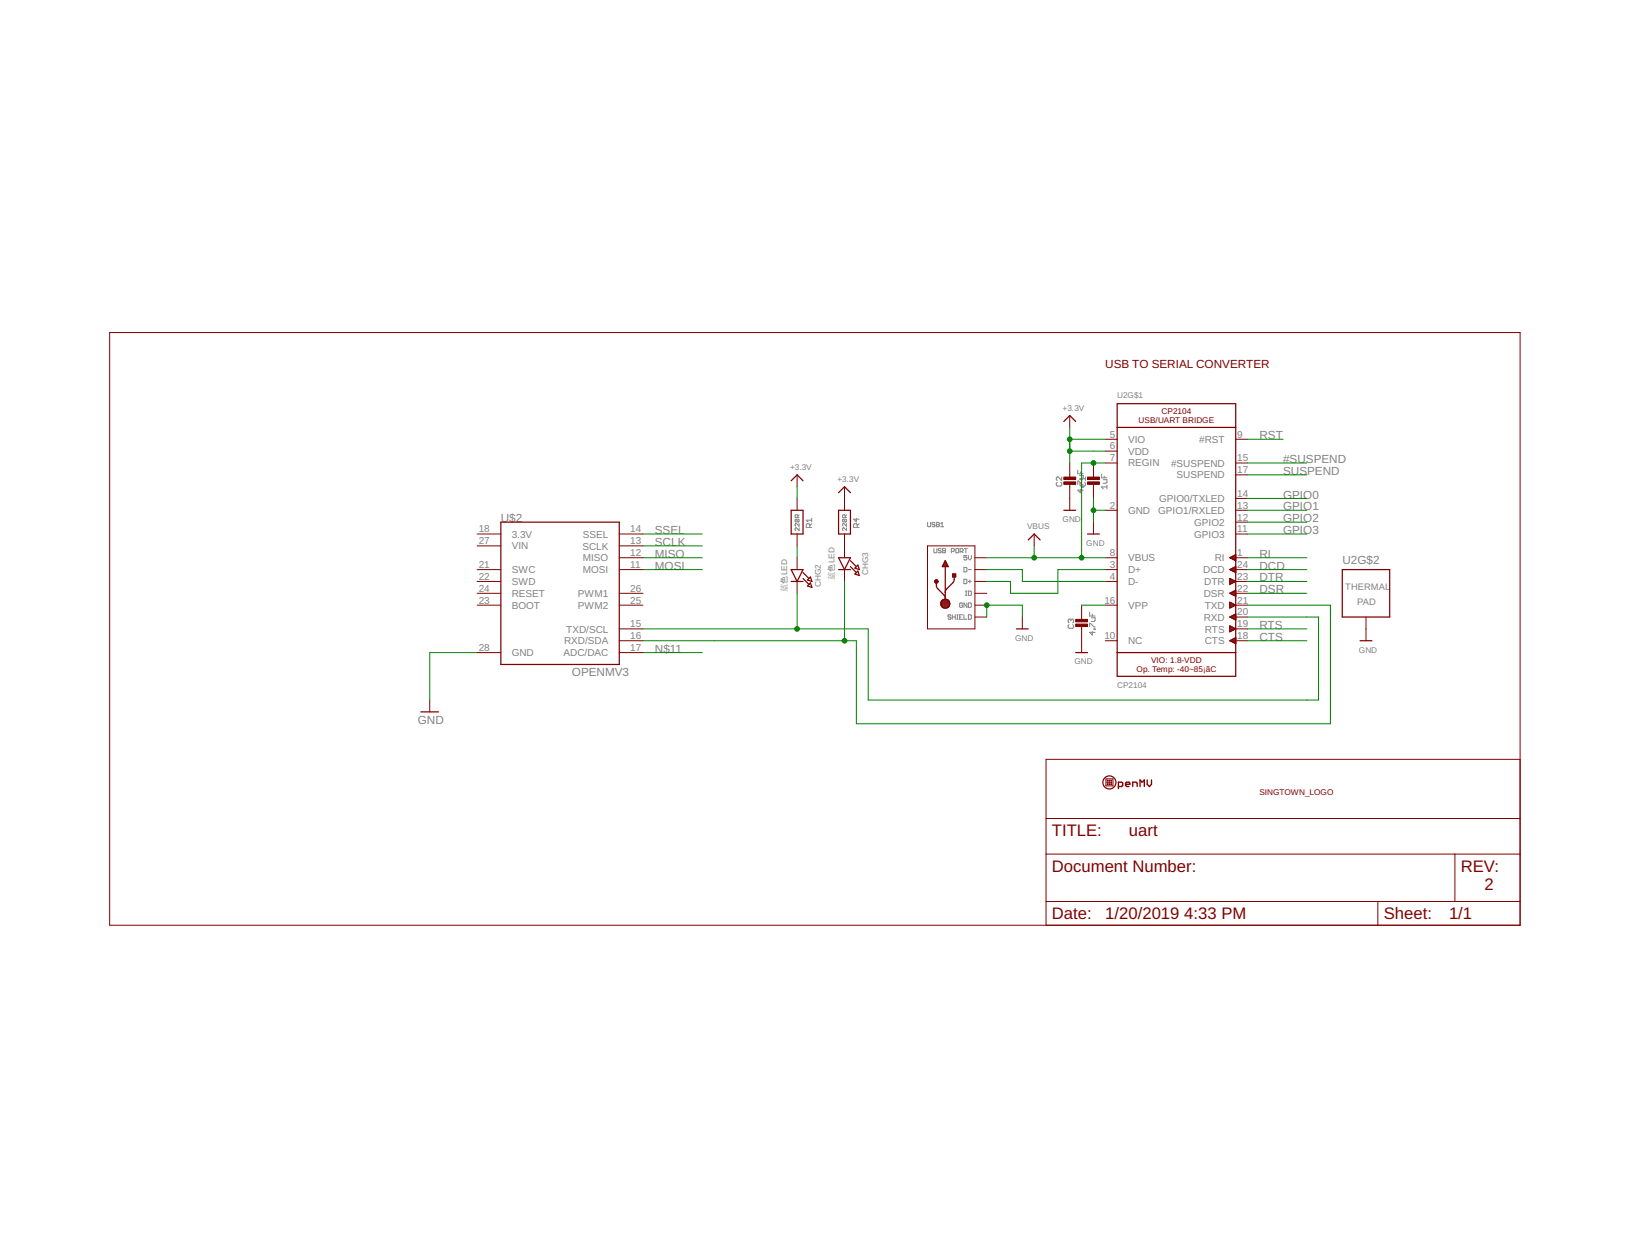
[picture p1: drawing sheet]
<?xml version="1.0" encoding="utf-8"?>
<!DOCTYPE eagle SYSTEM "eagle.dtd">
<!--
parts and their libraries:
microbuilder: This work is placed in the public domain, and may be freely used for commercial and non-commercial work with the following conditions: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
-->
<eagle version="9.0.1">
<drawing>
<settings>
<setting alwaysvectorfont="no"/>
<setting keepoldvectorfont="yes"/>
<setting verticaltext="up"/>
</settings>
<grid distance="0.1" unitdist="inch" unit="inch" style="lines" multiple="1" display="no" altdistance="0.01" altunitdist="inch" altunit="inch"/>
<schematic xreflabel="%F%N/%S.%C%R" xrefpart="/%S.%C%R">
<libraries>
<library name="frames">
<symbols>
<symbol name="DOCFIELD">
<wire x1="0" y1="0" x2="71.12" y2="0" width="0.1016" layer="94"/>
<wire x1="101.6" y1="15.24" x2="87.63" y2="15.24" width="0.1016" layer="94"/>
<wire x1="0" y1="0" x2="0" y2="5.08" width="0.1016" layer="94"/>
<wire x1="0" y1="5.08" x2="71.12" y2="5.08" width="0.1016" layer="94"/>
<wire x1="0" y1="5.08" x2="0" y2="15.24" width="0.1016" layer="94"/>
<wire x1="101.6" y1="15.24" x2="101.6" y2="5.08" width="0.1016" layer="94"/>
<wire x1="71.12" y1="5.08" x2="71.12" y2="0" width="0.1016" layer="94"/>
<wire x1="71.12" y1="5.08" x2="87.63" y2="5.08" width="0.1016" layer="94"/>
<wire x1="71.12" y1="0" x2="101.6" y2="0" width="0.1016" layer="94"/>
<wire x1="87.63" y1="15.24" x2="87.63" y2="5.08" width="0.1016" layer="94"/>
<wire x1="87.63" y1="15.24" x2="0" y2="15.24" width="0.1016" layer="94"/>
<wire x1="87.63" y1="5.08" x2="101.6" y2="5.08" width="0.1016" layer="94"/>
<wire x1="101.6" y1="5.08" x2="101.6" y2="0" width="0.1016" layer="94"/>
<wire x1="0" y1="15.24" x2="0" y2="22.86" width="0.1016" layer="94"/>
<wire x1="101.6" y1="35.56" x2="0" y2="35.56" width="0.1016" layer="94"/>
<wire x1="101.6" y1="35.56" x2="101.6" y2="22.86" width="0.1016" layer="94"/>
<wire x1="0" y1="22.86" x2="101.6" y2="22.86" width="0.1016" layer="94"/>
<wire x1="0" y1="22.86" x2="0" y2="35.56" width="0.1016" layer="94"/>
<wire x1="101.6" y1="22.86" x2="101.6" y2="15.24" width="0.1016" layer="94"/>
<text x="1.27" y="1.27" size="2.54" layer="94">Date:</text>
<text x="12.7" y="1.27" size="2.54" layer="94">&gt;LAST_DATE_TIME</text>
<text x="72.39" y="1.27" size="2.54" layer="94">Sheet:</text>
<text x="86.36" y="1.27" size="2.54" layer="94">&gt;SHEET</text>
<text x="88.9" y="11.43" size="2.54" layer="94">REV:</text>
<text x="1.27" y="19.05" size="2.54" layer="94">TITLE:</text>
<text x="1.27" y="11.43" size="2.54" layer="94">Document Number:</text>
<text x="17.78" y="19.05" size="2.54" layer="94">&gt;DRAWING_NAME</text>
</symbol>
<symbol name="DINA3_L">
<frame x1="0" y1="0" x2="388.62" y2="264.16" columns="4" rows="4" layer="94" border-left="no" border-top="no" border-right="no" border-bottom="no"/>
</symbol>
</symbols>
<devicesets>
<deviceset name="DINA3_L" prefix="FRAME" uservalue="yes">
<gates>
<gate name="G$1" symbol="DINA3_L" x="0" y="0"/>
<gate name="G$2" symbol="DOCFIELD" x="287.02" y="0" addlevel="must"/>
</gates>
<devices>
<device name="">
<technologies>
<technology name=""/>
</technologies>
</device>
</devices>
</deviceset>
</devicesets>
</library>
<library name="supply1">
<symbols>
<symbol name="GND">
<wire x1="-1.905" y1="0" x2="1.905" y2="0" width="0.254" layer="94"/>
<text x="-2.54" y="-2.54" size="1.778" layer="96">&gt;VALUE</text>
<pin name="GND" x="0" y="2.54" visible="off" length="short" direction="sup" rot="R270"/>
</symbol>
</symbols>
<devicesets>
<deviceset name="GND" prefix="GND">
<gates>
<gate name="1" symbol="GND" x="0" y="0"/>
</gates>
<devices>
<device name="">
<technologies>
<technology name=""/>
</technologies>
</device>
</devices>
</deviceset>
</devicesets>
</library>
<library name="openmv">
<symbols>
<symbol name="OPENMV3">
<wire x1="-12.7" y1="12.7" x2="12.7" y2="12.7" width="0.254" layer="94"/>
<wire x1="12.7" y1="12.7" x2="12.7" y2="-17.78" width="0.254" layer="94"/>
<wire x1="12.7" y1="-17.78" x2="-12.7" y2="-17.78" width="0.254" layer="94"/>
<wire x1="-12.7" y1="-17.78" x2="-12.7" y2="12.7" width="0.254" layer="94"/>
<pin name="VIN" x="-17.78" y="7.62" length="middle" direction="sup"/>
<pin name="GND" x="-17.78" y="-15.24" length="middle" direction="pwr"/>
<pin name="MISO" x="17.78" y="5.08" length="middle" rot="R180"/>
<pin name="MOSI" x="17.78" y="2.54" length="middle" rot="R180"/>
<pin name="SCLK" x="17.78" y="7.62" length="middle" rot="R180"/>
<pin name="SSEL" x="17.78" y="10.16" length="middle" rot="R180"/>
<text x="-12.7" y="12.7" size="1.778" layer="95">&gt;NAME</text>
<text x="2.54" y="-20.32" size="1.778" layer="96">&gt;VALUE</text>
<pin name="3.3V" x="-17.78" y="10.16" length="middle" direction="sup"/>
<pin name="PWM1" x="17.78" y="-2.54" length="middle" rot="R180"/>
<pin name="PWM2" x="17.78" y="-5.08" length="middle" rot="R180"/>
<pin name="TXD/SCL" x="17.78" y="-10.16" length="middle" rot="R180"/>
<pin name="RXD/SDA" x="17.78" y="-12.7" length="middle" rot="R180"/>
<pin name="ADC/DAC" x="17.78" y="-15.24" length="middle" rot="R180"/>
<pin name="SWC" x="-17.78" y="2.54" length="middle"/>
<pin name="SWD" x="-17.78" y="0" length="middle"/>
<pin name="RESET" x="-17.78" y="-2.54" length="middle"/>
<pin name="BOOT" x="-17.78" y="-5.08" length="middle"/>
</symbol>
<symbol name="OPENMV-LOGO">
<wire x1="-4.953" y1="0.889" x2="-4.953" y2="-0.635" width="0.2032" layer="94"/>
<wire x1="-4.953" y1="-0.635" x2="-3.429" y2="-0.635" width="0.2032" layer="94"/>
<wire x1="-3.429" y1="-0.635" x2="-3.429" y2="0.889" width="0.2032" layer="94"/>
<wire x1="-3.429" y1="0.889" x2="-4.953" y2="0.889" width="0.2032" layer="94"/>
<circle x="-4.572" y="0.508" radius="0.0508" width="0.1016" layer="94"/>
<circle x="-4.191" y="0.508" radius="0.0508" width="0.1016" layer="94"/>
<circle x="-3.81" y="0.508" radius="0.0508" width="0.1016" layer="94"/>
<circle x="-3.81" y="0.127" radius="0.0508" width="0.1016" layer="94"/>
<circle x="-4.191" y="0.127" radius="0.0508" width="0.1016" layer="94"/>
<circle x="-4.572" y="0.127" radius="0.0508" width="0.1016" layer="94"/>
<circle x="-4.572" y="-0.254" radius="0.0508" width="0.1016" layer="94"/>
<circle x="-4.191" y="-0.254" radius="0.0508" width="0.1016" layer="94"/>
<circle x="-3.81" y="-0.254" radius="0.0508" width="0.1016" layer="94"/>
<circle x="-4.191" y="0.127" radius="1.397" width="0.254" layer="94"/>
<text x="-2.413" y="-0.889" size="1.6764" layer="94" font="vector" ratio="17">penMV</text>
</symbol>
</symbols>
<devicesets>
<deviceset name="OPENMV3">
<gates>
<gate name="G$1" symbol="OPENMV3" x="0" y="0"/>
</gates>
<devices>
<device name="" package="OPENMV3">
<connects>
<connect gate="G$1" pin="3.3V" pad="18"/>
<connect gate="G$1" pin="ADC/DAC" pad="17"/>
<connect gate="G$1" pin="BOOT" pad="23"/>
<connect gate="G$1" pin="GND" pad="28"/>
<connect gate="G$1" pin="MISO" pad="12"/>
<connect gate="G$1" pin="MOSI" pad="11"/>
<connect gate="G$1" pin="PWM1" pad="26"/>
<connect gate="G$1" pin="PWM2" pad="25"/>
<connect gate="G$1" pin="RESET" pad="24"/>
<connect gate="G$1" pin="RXD/SDA" pad="16"/>
<connect gate="G$1" pin="SCLK" pad="13"/>
<connect gate="G$1" pin="SSEL" pad="14"/>
<connect gate="G$1" pin="SWC" pad="21"/>
<connect gate="G$1" pin="SWD" pad="22"/>
<connect gate="G$1" pin="TXD/SCL" pad="15"/>
<connect gate="G$1" pin="VIN" pad="27"/>
</connects>
<technologies>
<technology name=""/>
</technologies>
</device>
</devices>
</deviceset>
<deviceset name="OPENMV-LOGO">
<gates>
<gate name="G$1" symbol="OPENMV-LOGO" x="0" y="0"/>
</gates>
<devices>
<device name="" package="OPENMV-LOGO">
<technologies>
<technology name=""/>
</technologies>
</device>
</devices>
</deviceset>
</devicesets>
</library>
<library name="microbuilder">
<symbols>
<symbol name="CAPACITOR">
<rectangle x1="-1.27" y1="0.508" x2="1.27" y2="1.016" layer="94"/>
<rectangle x1="-1.27" y1="1.524" x2="1.27" y2="2.032" layer="94"/>
<wire x1="0" y1="0.762" x2="0" y2="0" width="0.1524" layer="94"/>
<wire x1="0" y1="2.54" x2="0" y2="1.778" width="0.1524" layer="94"/>
<pin name="1" x="0" y="5.08" visible="off" length="short" direction="pas" swaplevel="1" rot="R270"/>
<pin name="2" x="0" y="-2.54" visible="off" length="short" direction="pas" swaplevel="1" rot="R90"/>
<text x="-2.29" y="1.25" size="1.27" layer="95" font="vector" rot="R90" align="center">&gt;NAME</text>
<text x="2.3" y="1.25" size="1.27" layer="96" font="vector" rot="R90" align="center">&gt;VALUE</text>
</symbol>
<symbol name="GND">
<wire x1="-1.27" y1="0" x2="1.27" y2="0" width="0.254" layer="94"/>
<pin name="GND" x="0" y="2.54" visible="off" length="short" direction="sup" rot="R270"/>
<text x="-1.524" y="-2.54" size="1.27" layer="96">&gt;VALUE</text>
</symbol>
<symbol name="RESISTOR">
<wire x1="-2.54" y1="1.27" x2="2.54" y2="1.27" width="0.254" layer="94"/>
<wire x1="2.54" y1="1.27" x2="2.54" y2="-1.27" width="0.254" layer="94"/>
<wire x1="2.54" y1="-1.27" x2="-2.54" y2="-1.27" width="0.254" layer="94"/>
<wire x1="-2.54" y1="-1.27" x2="-2.54" y2="1.27" width="0.254" layer="94"/>
<pin name="1" x="-5.08" y="0" visible="off" length="short" direction="pas" swaplevel="1"/>
<pin name="2" x="5.08" y="0" visible="off" length="short" direction="pas" swaplevel="1" rot="R180"/>
<text x="0" y="2.54" size="1.27" layer="95" font="vector" align="center">&gt;NAME</text>
<text x="0" y="0" size="1.016" layer="96" font="vector" ratio="15" align="center">&gt;VALUE</text>
</symbol>
<symbol name="VBUS">
<wire x1="-1.27" y1="-1.27" x2="0" y2="0" width="0.254" layer="94"/>
<wire x1="0" y1="0" x2="1.27" y2="-1.27" width="0.254" layer="94"/>
<pin name="VBUS" x="0" y="-2.54" visible="off" length="short" direction="sup" rot="R90"/>
<text x="-1.524" y="1.016" size="1.27" layer="96">&gt;VALUE</text>
</symbol>
<symbol name="3.3V">
<wire x1="-1.27" y1="-1.27" x2="0" y2="0" width="0.254" layer="94"/>
<wire x1="0" y1="0" x2="1.27" y2="-1.27" width="0.254" layer="94"/>
<pin name="3.3V" x="0" y="-2.54" visible="off" length="short" direction="sup" rot="R90"/>
<text x="-1.524" y="1.016" size="1.27" layer="96">&gt;VALUE</text>
</symbol>
<symbol name="CP2104">
<wire x1="-12.7" y1="22.86" x2="12.7" y2="22.86" width="0.254" layer="94"/>
<wire x1="12.7" y1="22.86" x2="12.7" y2="-25.4" width="0.254" layer="94"/>
<wire x1="12.7" y1="-25.4" x2="-12.7" y2="-25.4" width="0.254" layer="94"/>
<wire x1="-12.7" y1="-25.4" x2="-12.7" y2="22.86" width="0.254" layer="94"/>
<wire x1="-12.7" y1="-25.4" x2="-12.7" y2="-30.48" width="0.254" layer="94"/>
<wire x1="-12.7" y1="-30.48" x2="12.7" y2="-30.48" width="0.254" layer="94"/>
<wire x1="12.7" y1="-30.48" x2="12.7" y2="-25.4" width="0.254" layer="94"/>
<wire x1="-12.7" y1="22.86" x2="-12.7" y2="27.94" width="0.254" layer="94"/>
<wire x1="-12.7" y1="27.94" x2="12.7" y2="27.94" width="0.254" layer="94"/>
<wire x1="12.7" y1="27.94" x2="12.7" y2="22.86" width="0.254" layer="94"/>
<pin name="#RST" x="15.24" y="20.32" length="short" rot="R180"/>
<pin name="#SUSPEND" x="15.24" y="15.24" length="short" direction="out" rot="R180"/>
<pin name="CTS" x="15.24" y="-22.86" length="short" direction="in" rot="R180"/>
<pin name="D+" x="-15.24" y="-7.62" length="short"/>
<pin name="D-" x="-15.24" y="-10.16" length="short"/>
<pin name="DCD" x="15.24" y="-7.62" length="short" direction="in" rot="R180"/>
<pin name="DSR" x="15.24" y="-12.7" length="short" direction="in" rot="R180"/>
<pin name="DTR" x="15.24" y="-10.16" length="short" direction="out" rot="R180"/>
<pin name="GND" x="-15.24" y="5.08" length="short" direction="pwr"/>
<pin name="GPIO0/TXLED" x="15.24" y="7.62" length="short" rot="R180"/>
<pin name="GPIO1/RXLED" x="15.24" y="5.08" length="short" rot="R180"/>
<pin name="GPIO2" x="15.24" y="2.54" length="short" rot="R180"/>
<pin name="GPIO3" x="15.24" y="0" length="short" rot="R180"/>
<pin name="NC" x="-15.24" y="-22.86" length="short" direction="nc"/>
<pin name="REGIN" x="-15.24" y="15.24" length="short" direction="pwr"/>
<pin name="RI" x="15.24" y="-5.08" length="short" direction="in" rot="R180"/>
<pin name="RTS" x="15.24" y="-20.32" length="short" direction="out" rot="R180"/>
<pin name="RXD" x="15.24" y="-17.78" length="short" direction="in" rot="R180"/>
<pin name="SUSPEND" x="15.24" y="12.7" length="short" direction="out" rot="R180"/>
<pin name="TXD" x="15.24" y="-15.24" length="short" direction="out" rot="R180"/>
<pin name="VBUS" x="-15.24" y="-5.08" length="short" direction="pwr"/>
<pin name="VDD" x="-15.24" y="17.78" length="short" direction="pwr"/>
<pin name="VIO" x="-15.24" y="20.32" length="short" direction="pwr"/>
<pin name="VPP" x="-15.24" y="-15.24" length="short"/>
<text x="0" y="25.4" size="1.27" layer="94" align="center">CP2104
USB/UART BRIDGE</text>
<text x="0" y="-27.94" size="1.27" layer="94" align="center">VIO: 1.8-VDD
Op. Temp: -40~85¡ãC</text>
<text x="-12.7" y="29.21" size="1.27" layer="95">&gt;NAME</text>
<text x="-12.7" y="-33.02" size="1.27" layer="96">&gt;VALUE</text>
<polygon width="0.254" layer="94">
<vertex x="12.7" y="-4.445"/>
<vertex x="11.43" y="-5.08"/>
<vertex x="12.7" y="-5.715"/>
</polygon>
<polygon width="0.254" layer="94">
<vertex x="12.7" y="-6.985"/>
<vertex x="11.43" y="-7.62"/>
<vertex x="12.7" y="-8.255"/>
</polygon>
<polygon width="0.254" layer="94">
<vertex x="11.43" y="-9.525"/>
<vertex x="11.43" y="-10.795"/>
<vertex x="12.7" y="-10.16"/>
</polygon>
<polygon width="0.254" layer="94">
<vertex x="12.7" y="-12.065"/>
<vertex x="11.43" y="-12.7"/>
<vertex x="12.7" y="-13.335"/>
</polygon>
<polygon width="0.254" layer="94">
<vertex x="11.43" y="-14.605"/>
<vertex x="11.43" y="-15.875"/>
<vertex x="12.7" y="-15.24"/>
</polygon>
<polygon width="0.254" layer="94">
<vertex x="12.7" y="-17.145"/>
<vertex x="11.43" y="-17.78"/>
<vertex x="12.7" y="-18.415"/>
</polygon>
<polygon width="0.254" layer="94">
<vertex x="11.43" y="-19.685"/>
<vertex x="11.43" y="-20.955"/>
<vertex x="12.7" y="-20.32"/>
</polygon>
<polygon width="0.254" layer="94">
<vertex x="12.7" y="-22.225"/>
<vertex x="11.43" y="-22.86"/>
<vertex x="12.7" y="-23.495"/>
</polygon>
</symbol>
<symbol name="THERMAL-SLUG">
<wire x1="-5.08" y1="5.08" x2="5.08" y2="5.08" width="0.254" layer="94"/>
<wire x1="5.08" y1="5.08" x2="5.08" y2="-5.08" width="0.254" layer="94"/>
<wire x1="5.08" y1="-5.08" x2="-5.08" y2="-5.08" width="0.254" layer="94"/>
<wire x1="-5.08" y1="-5.08" x2="-5.08" y2="5.08" width="0.254" layer="94"/>
<pin name="TP" x="0" y="-7.62" visible="off" length="short" direction="pwr" rot="R90"/>
<text x="-4.445" y="0.635" size="1.4224" layer="95" ratio="10">THERMAL</text>
<text x="-1.905" y="-2.54" size="1.4224" layer="95" ratio="10">PAD</text>
<text x="-5.08" y="6.35" size="1.778" layer="95">&gt;NAME</text>
</symbol>
<symbol name="LED">
<wire x1="-2.54" y1="1.27" x2="-2.54" y2="-1.27" width="0.254" layer="94"/>
<wire x1="-2.54" y1="-1.27" x2="0" y2="0" width="0.254" layer="94"/>
<wire x1="0" y1="0" x2="-2.54" y2="1.27" width="0.254" layer="94"/>
<wire x1="0" y1="1.27" x2="0" y2="0" width="0.254" layer="94"/>
<wire x1="0" y1="0" x2="0" y2="-1.27" width="0.254" layer="94"/>
<wire x1="-0.635" y1="1.27" x2="0.635" y2="2.54" width="0.254" layer="94"/>
<wire x1="-1.905" y1="1.27" x2="-0.635" y2="2.54" width="0.254" layer="94"/>
<wire x1="-0.9525" y1="2.8575" x2="-0.3175" y2="2.2225" width="0.254" layer="94"/>
<wire x1="-0.3175" y1="2.2225" x2="0" y2="3.175" width="0.254" layer="94"/>
<wire x1="0" y1="3.175" x2="-0.9525" y2="2.8575" width="0.254" layer="94"/>
<wire x1="0.3175" y1="2.8575" x2="0.9525" y2="2.2225" width="0.254" layer="94"/>
<wire x1="1.27" y1="3.175" x2="0.3175" y2="2.8575" width="0.254" layer="94"/>
<wire x1="0.9525" y1="2.2225" x2="1.27" y2="3.175" width="0.254" layer="94"/>
<pin name="A" x="-5.08" y="0" visible="off" length="short" direction="pas"/>
<pin name="C" x="2.54" y="0" visible="off" length="short" direction="pas" rot="R180"/>
<text x="-1.27" y="4.445" size="1.27" layer="95" align="center">&gt;NAME</text>
<text x="-1.27" y="-2.794" size="1.27" layer="96" align="center">&gt;VALUE</text>
</symbol>
</symbols>
<devicesets>
<deviceset name="CAP_CERAMIC" prefix="C" uservalue="yes">
<gates>
<gate name="G$1" symbol="CAPACITOR" x="0" y="-2.54"/>
</gates>
<devices>
<device name="0603MINI" package="0603-MINI">
<connects>
<connect gate="G$1" pin="1" pad="1"/>
<connect gate="G$1" pin="2" pad="2"/>
</connects>
<technologies>
<technology name=""/>
</technologies>
</device>
<device name="0603_NO" package="0603-NO">
<connects>
<connect gate="G$1" pin="1" pad="1"/>
<connect gate="G$1" pin="2" pad="2"/>
</connects>
<technologies>
<technology name=""/>
</technologies>
</device>
<device name="0805-NOOUTLINE" package="0805-NO">
<connects>
<connect gate="G$1" pin="1" pad="1"/>
<connect gate="G$1" pin="2" pad="2"/>
</connects>
<technologies>
<technology name=""/>
</technologies>
</device>
<device name="0805-NOTHERMALS" package="0805_NOTHERMALS">
<connects>
<connect gate="G$1" pin="1" pad="1"/>
<connect gate="G$1" pin="2" pad="2"/>
</connects>
<technologies>
<technology name=""/>
</technologies>
</device>
<device name="0805_10MGAP" package="0805_10MGAP">
<connects>
<connect gate="G$1" pin="1" pad="1"/>
<connect gate="G$1" pin="2" pad="2"/>
</connects>
<technologies>
<technology name=""/>
</technologies>
</device>
<device name="_0402" package="_0402">
<connects>
<connect gate="G$1" pin="1" pad="1"/>
<connect gate="G$1" pin="2" pad="2"/>
</connects>
<technologies>
<technology name=""/>
</technologies>
</device>
<device name="_0402MP" package="_0402MP">
<connects>
<connect gate="G$1" pin="1" pad="1"/>
<connect gate="G$1" pin="2" pad="2"/>
</connects>
<technologies>
<technology name=""/>
</technologies>
</device>
<device name="_0603" package="_0603">
<connects>
<connect gate="G$1" pin="1" pad="1"/>
<connect gate="G$1" pin="2" pad="2"/>
</connects>
<technologies>
<technology name=""/>
</technologies>
</device>
<device name="_0603MP" package="_0603MP">
<connects>
<connect gate="G$1" pin="1" pad="1"/>
<connect gate="G$1" pin="2" pad="2"/>
</connects>
<technologies>
<technology name=""/>
</technologies>
</device>
<device name="_0805" package="_0805">
<connects>
<connect gate="G$1" pin="1" pad="1"/>
<connect gate="G$1" pin="2" pad="2"/>
</connects>
<technologies>
<technology name=""/>
</technologies>
</device>
<device name="_0805MP" package="_0805MP">
<connects>
<connect gate="G$1" pin="1" pad="1"/>
<connect gate="G$1" pin="2" pad="2"/>
</connects>
<technologies>
<technology name=""/>
</technologies>
</device>
<device name="_1206" package="_1206">
<connects>
<connect gate="G$1" pin="1" pad="1"/>
<connect gate="G$1" pin="2" pad="2"/>
</connects>
<technologies>
<technology name=""/>
</technologies>
</device>
<device name="_1206MP" package="_1206MP">
<connects>
<connect gate="G$1" pin="1" pad="1"/>
<connect gate="G$1" pin="2" pad="2"/>
</connects>
<technologies>
<technology name=""/>
</technologies>
</device>
</devices>
</deviceset>
<deviceset name="GND">
<gates>
<gate name="G$1" symbol="GND" x="0" y="0"/>
</gates>
<devices>
<device name="">
<technologies>
<technology name=""/>
</technologies>
</device>
</devices>
</deviceset>
<deviceset name="RESISTOR" prefix="R" uservalue="yes">
<gates>
<gate name="G$1" symbol="RESISTOR" x="0" y="0"/>
</gates>
<devices>
<device name="0603MINI" package="0603-MINI">
<connects>
<connect gate="G$1" pin="1" pad="1"/>
<connect gate="G$1" pin="2" pad="2"/>
</connects>
<technologies>
<technology name=""/>
</technologies>
</device>
<device name="0805_10MGAP" package="0805_10MGAP">
<connects>
<connect gate="G$1" pin="1" pad="1"/>
<connect gate="G$1" pin="2" pad="2"/>
</connects>
<technologies>
<technology name=""/>
</technologies>
</device>
<device name="0805_NOOUTLINE" package="0805-NO">
<connects>
<connect gate="G$1" pin="1" pad="1"/>
<connect gate="G$1" pin="2" pad="2"/>
</connects>
<technologies>
<technology name=""/>
</technologies>
</device>
<device name="0805_NOTHERMALS" package="0805_NOTHERMALS">
<connects>
<connect gate="G$1" pin="1" pad="1"/>
<connect gate="G$1" pin="2" pad="2"/>
</connects>
<technologies>
<technology name=""/>
</technologies>
</device>
<device name="2012" package="2012">
<connects>
<connect gate="G$1" pin="1" pad="1"/>
<connect gate="G$1" pin="2" pad="2"/>
</connects>
<technologies>
<technology name=""/>
</technologies>
</device>
<device name="2512" package="2512">
<connects>
<connect gate="G$1" pin="1" pad="1"/>
<connect gate="G$1" pin="2" pad="2"/>
</connects>
<technologies>
<technology name=""/>
</technologies>
</device>
<device name="_0402" package="_0402">
<connects>
<connect gate="G$1" pin="1" pad="1"/>
<connect gate="G$1" pin="2" pad="2"/>
</connects>
<technologies>
<technology name=""/>
</technologies>
</device>
<device name="_0402MP" package="_0402MP">
<connects>
<connect gate="G$1" pin="1" pad="1"/>
<connect gate="G$1" pin="2" pad="2"/>
</connects>
<technologies>
<technology name=""/>
</technologies>
</device>
<device name="_0603" package="_0603">
<connects>
<connect gate="G$1" pin="1" pad="1"/>
<connect gate="G$1" pin="2" pad="2"/>
</connects>
<technologies>
<technology name=""/>
</technologies>
</device>
<device name="_0603MP" package="_0603MP">
<connects>
<connect gate="G$1" pin="1" pad="1"/>
<connect gate="G$1" pin="2" pad="2"/>
</connects>
<technologies>
<technology name=""/>
</technologies>
</device>
<device name="_0603_NOOUT" package="0603-NO">
<connects>
<connect gate="G$1" pin="1" pad="1"/>
<connect gate="G$1" pin="2" pad="2"/>
</connects>
<technologies>
<technology name=""/>
</technologies>
</device>
<device name="_0805" package="_0805">
<connects>
<connect gate="G$1" pin="1" pad="1"/>
<connect gate="G$1" pin="2" pad="2"/>
</connects>
<technologies>
<technology name=""/>
</technologies>
</device>
<device name="_0805MP" package="_0805MP">
<connects>
<connect gate="G$1" pin="1" pad="1"/>
<connect gate="G$1" pin="2" pad="2"/>
</connects>
<technologies>
<technology name=""/>
</technologies>
</device>
<device name="_1206" package="_1206">
<connects>
<connect gate="G$1" pin="1" pad="1"/>
<connect gate="G$1" pin="2" pad="2"/>
</connects>
<technologies>
<technology name=""/>
</technologies>
</device>
<device name="_1206MP" package="_1206MP">
<connects>
<connect gate="G$1" pin="1" pad="1"/>
<connect gate="G$1" pin="2" pad="2"/>
</connects>
<technologies>
<technology name=""/>
</technologies>
</device>
</devices>
</deviceset>
<deviceset name="VBUS">
<gates>
<gate name="G$1" symbol="VBUS" x="0" y="0"/>
</gates>
<devices>
<device name="">
<technologies>
<technology name=""/>
</technologies>
</device>
</devices>
</deviceset>
<deviceset name="3.3V">
<gates>
<gate name="G$1" symbol="3.3V" x="0" y="0"/>
</gates>
<devices>
<device name="">
<technologies>
<technology name=""/>
</technologies>
</device>
</devices>
</deviceset>
<deviceset name="CP2104" prefix="U" uservalue="yes">
<gates>
<gate name="G$1" symbol="CP2104" x="0" y="0"/>
<gate name="G$2" symbol="THERMAL-SLUG" x="27.94" y="-22.86"/>
</gates>
<devices>
<device name="" package="QFN24_4MM_SMSC">
<connects>
<connect gate="G$1" pin="#RST" pad="9"/>
<connect gate="G$1" pin="#SUSPEND" pad="15"/>
<connect gate="G$1" pin="CTS" pad="18"/>
<connect gate="G$1" pin="D+" pad="3"/>
<connect gate="G$1" pin="D-" pad="4"/>
<connect gate="G$1" pin="DCD" pad="24"/>
<connect gate="G$1" pin="DSR" pad="22"/>
<connect gate="G$1" pin="DTR" pad="23"/>
<connect gate="G$1" pin="GND" pad="2"/>
<connect gate="G$1" pin="GPIO0/TXLED" pad="14"/>
<connect gate="G$1" pin="GPIO1/RXLED" pad="13"/>
<connect gate="G$1" pin="GPIO2" pad="12"/>
<connect gate="G$1" pin="GPIO3" pad="11"/>
<connect gate="G$1" pin="NC" pad="10"/>
<connect gate="G$1" pin="REGIN" pad="7"/>
<connect gate="G$1" pin="RI" pad="1"/>
<connect gate="G$1" pin="RTS" pad="19"/>
<connect gate="G$1" pin="RXD" pad="20"/>
<connect gate="G$1" pin="SUSPEND" pad="17"/>
<connect gate="G$1" pin="TXD" pad="21"/>
<connect gate="G$1" pin="VBUS" pad="8"/>
<connect gate="G$1" pin="VDD" pad="6"/>
<connect gate="G$1" pin="VIO" pad="5"/>
<connect gate="G$1" pin="VPP" pad="16"/>
<connect gate="G$2" pin="TP" pad="THERM"/>
</connects>
<technologies>
<technology name=""/>
</technologies>
</device>
</devices>
</deviceset>
<deviceset name="LED" prefix="D" uservalue="yes">
<gates>
<gate name="G$1" symbol="LED" x="0" y="0"/>
</gates>
<devices>
<device name="0603" package="CHIPLED_0603">
<connects>
<connect gate="G$1" pin="A" pad="A"/>
<connect gate="G$1" pin="C" pad="C"/>
</connects>
<technologies>
<technology name=""/>
</technologies>
</device>
<device name="0603_NOOUTLINE" package="CHIPLED_0603_NOOUTLINE">
<connects>
<connect gate="G$1" pin="A" pad="A"/>
<connect gate="G$1" pin="C" pad="C"/>
</connects>
<technologies>
<technology name=""/>
</technologies>
</device>
<device name="0805" package="CHIPLED_0805">
<connects>
<connect gate="G$1" pin="A" pad="A"/>
<connect gate="G$1" pin="C" pad="C"/>
</connects>
<technologies>
<technology name=""/>
</technologies>
</device>
<device name="0805_NOOUTLINE" package="CHIPLED_0805_NOOUTLINE">
<connects>
<connect gate="G$1" pin="A" pad="A"/>
<connect gate="G$1" pin="C" pad="C"/>
</connects>
<technologies>
<technology name=""/>
</technologies>
</device>
<device name="1206" package="CHIPLED_1206">
<connects>
<connect gate="G$1" pin="A" pad="A"/>
<connect gate="G$1" pin="C" pad="C"/>
</connects>
<technologies>
<technology name=""/>
</technologies>
</device>
<device name="1206_NOOUTLINE" package="CHIPLED_1206_NOOUTLINE">
<connects>
<connect gate="G$1" pin="A" pad="A"/>
<connect gate="G$1" pin="C" pad="C"/>
</connects>
<technologies>
<technology name=""/>
</technologies>
</device>
<device name="EV45-21" package="EVERLIGHT_45-21">
<connects>
<connect gate="G$1" pin="A" pad="A"/>
<connect gate="G$1" pin="C" pad="K"/>
</connects>
<technologies>
<technology name=""/>
</technologies>
</device>
<device name="PLCC2_REV" package="PLCC2_REVMOUNT">
<connects>
<connect gate="G$1" pin="A" pad="A"/>
<connect gate="G$1" pin="C" pad="K"/>
</connects>
<technologies>
<technology name=""/>
</technologies>
</device>
<device name="XPE2" package="CREE_XLAMP_XPE2">
<connects>
<connect gate="G$1" pin="A" pad="ANODE"/>
<connect gate="G$1" pin="C" pad="CATHODE"/>
</connects>
<technologies>
<technology name=""/>
</technologies>
</device>
<device name="XTE" package="CREE_XLAMP_XTE">
<connects>
<connect gate="G$1" pin="A" pad="ANODE"/>
<connect gate="G$1" pin="C" pad="CATHODE"/>
</connects>
<technologies>
<technology name=""/>
</technologies>
</device>
</devices>
</deviceset>
</devicesets>
</library>
<library name="pyboard">
<symbols>
<symbol name="USB_5PIN">
<wire x1="5.08" y1="7.62" x2="5.08" y2="-10.16" width="0.127" layer="94"/>
<wire x1="5.08" y1="-10.16" x2="-5.08" y2="-10.16" width="0.127" layer="94"/>
<wire x1="-5.08" y1="-10.16" x2="-5.08" y2="7.62" width="0.127" layer="94"/>
<wire x1="-5.08" y1="7.62" x2="5.08" y2="7.62" width="0.127" layer="94"/>
<wire x1="-1.27" y1="-3.595840625" x2="-1.27" y2="-2.325840625" width="0.254" layer="94"/>
<wire x1="-1.27" y1="-2.325840625" x2="-1.27" y2="3.175" width="0.254" layer="94"/>
<wire x1="0.337421875" y1="-0.297578125" x2="-0.972421875" y2="-1.607421875" width="0.254" layer="94"/>
<wire x1="-3.175" y1="0" x2="-3.175" y2="-0.849159375" width="0.254" layer="94"/>
<wire x1="-2.877421875" y1="-1.567578125" x2="-1.567578125" y2="-2.877421875" width="0.254" layer="94"/>
<wire x1="-3.175" y1="-0.849159375" x2="-2.877421875" y2="-1.567578125" width="0.254" layer="94" curve="44.999875"/>
<wire x1="0.635" y1="1.27" x2="0.635" y2="0.420840625" width="0.254" layer="94"/>
<wire x1="0.635" y1="0.420840625" x2="0.337421875" y2="-0.297578125" width="0.254" layer="94" curve="-44.999875"/>
<wire x1="-1.27" y1="-3.81" x2="-1.27" y2="-3.595840625" width="0.254" layer="94"/>
<wire x1="-1.27" y1="-3.595840625" x2="-1.567578125" y2="-2.877421875" width="0.254" layer="94" curve="44.999875"/>
<wire x1="-1.27" y1="-2.325840625" x2="-0.972421875" y2="-1.607421875" width="0.254" layer="94" curve="-44.999875"/>
<pin name="5V" x="7.62" y="5.08" visible="off" length="short" direction="pwr" rot="R180"/>
<pin name="D+" x="7.62" y="0" visible="off" length="short" rot="R180"/>
<pin name="D-" x="7.62" y="2.54" visible="off" length="short" rot="R180"/>
<pin name="GND" x="7.62" y="-5.08" visible="off" length="short" direction="pwr" rot="R180"/>
<pin name="ID" x="7.62" y="-2.54" visible="off" length="short" rot="R180"/>
<pin name="SLD" x="7.62" y="-7.62" visible="off" length="short" direction="pas" rot="R180"/>
<text x="0" y="6.096" size="1.016" layer="97" font="vector" align="bottom-center">USB PORT</text>
<text x="-5.08" y="12.7" size="1.016" layer="95" font="vector" align="top-left">&gt;NAME</text>
<text x="-5.08" y="10.16" size="1.016" layer="96" font="vector">&gt;VALUE</text>
<text x="4.572" y="5.08" size="1.016" layer="97" font="vector" align="center-right">5V</text>
<text x="4.572" y="2.54" size="1.016" layer="97" font="vector" align="center-right">D-</text>
<text x="4.572" y="0" size="1.016" layer="97" font="vector" align="center-right">D+</text>
<text x="4.572" y="-2.54" size="1.016" layer="97" font="vector" align="center-right">ID</text>
<text x="4.572" y="-5.08" size="1.016" layer="97" font="vector" align="center-right">GND</text>
<text x="4.572" y="-7.62" size="1.016" layer="97" font="vector" align="center-right">SHIELD</text>
<polygon width="0.254" layer="94">
<vertex x="-1.905" y="3.175"/>
<vertex x="-1.27" y="4.445"/>
<vertex x="-0.635" y="3.175"/>
</polygon>
<polygon width="0.254" layer="94">
<vertex x="-3.175" y="0.3175" curve="-90"/>
<vertex x="-2.8575" y="0" curve="-90"/>
<vertex x="-3.175" y="-0.3175" curve="-90"/>
<vertex x="-3.4925" y="0" curve="-90"/>
</polygon>
<polygon width="0.254" layer="94">
<vertex x="0.3175" y="1.5875"/>
<vertex x="0.3175" y="0.9525"/>
<vertex x="0.9525" y="0.9525"/>
<vertex x="0.9525" y="1.5875"/>
</polygon>
<polygon width="0.254" layer="94">
<vertex x="-1.2065" y="-5.715"/>
<vertex x="-1.3335" y="-5.715" curve="-90"/>
<vertex x="-2.2225" y="-4.826"/>
<vertex x="-2.2225" y="-4.699" curve="-90"/>
<vertex x="-1.3335" y="-3.81"/>
<vertex x="-1.2065" y="-3.81" curve="-90"/>
<vertex x="-0.3175" y="-4.699"/>
<vertex x="-0.3175" y="-4.826" curve="-90"/>
</polygon>
</symbol>
</symbols>
<devicesets>
<deviceset name="USB" prefix="J" uservalue="yes">
<gates>
<gate name="G$1" symbol="USB_5PIN" x="0" y="0"/>
</gates>
<devices>
<device name="_MICRO_RIGHT" package="MICROUSB-RIGHT">
<connects>
<connect gate="G$1" pin="5V" pad="1"/>
<connect gate="G$1" pin="D+" pad="3"/>
<connect gate="G$1" pin="D-" pad="2"/>
<connect gate="G$1" pin="GND" pad="5"/>
<connect gate="G$1" pin="ID" pad="4"/>
<connect gate="G$1" pin="SLD" pad="S1 S2 S3 S4 S5 S6"/>
</connects>
<technologies>
<technology name=""/>
</technologies>
</device>
<device name="_MINI_RIGHT" package="MINIUSB-RIGHT">
<connects>
<connect gate="G$1" pin="5V" pad="1"/>
<connect gate="G$1" pin="D+" pad="3"/>
<connect gate="G$1" pin="D-" pad="2"/>
<connect gate="G$1" pin="GND" pad="5"/>
<connect gate="G$1" pin="ID" pad="4"/>
<connect gate="G$1" pin="SLD" pad="S1 S2 S3 S4"/>
</connects>
<technologies>
<technology name=""/>
</technologies>
</device>
</devices>
</deviceset>
</devicesets>
</library>
<library name="singtown">
<symbols>
<symbol name="SINGTOWN">
<text x="0" y="0" size="1.27" layer="94">SINGTOWN_LOGO</text>
</symbol>
</symbols>
<devicesets>
<deviceset name="SINGTOWN_LOGO">
<gates>
<gate name="G$1" symbol="SINGTOWN" x="0" y="0"/>
</gates>
<devices>
<device name="" package="SINGTOWN_5MM">
<technologies>
<technology name=""/>
</technologies>
</device>
<device name="HANZI" package="SINK">
<technologies>
<technology name=""/>
</technologies>
</device>
</devices>
</deviceset>
</devicesets>
</library>
</libraries>
<attributes>
</attributes>
<variantdefs>
</variantdefs>
<classes>
<class number="0" name="default" width="0" drill="0">
</class>
<class number="1" name="vcc" width="1.016" drill="0">
<clearance class="1" value="0.2032"/>
</class>
<class number="2" name="antenna" width="0.36321875" drill="0">
<clearance class="2" value="0.3048"/>
</class>
<class number="3" name="1.8v" width="0.4572" drill="0">
<clearance class="3" value="0.254"/>
</class>
</classes>
<parts>
<part name="FRAME1" library="frames" deviceset="DINA3_L" device=""/>
<part name="GND4" library="supply1" deviceset="GND" device=""/>
<part name="U$2" library="openmv" deviceset="OPENMV3" device=""/>
<part name="U2" library="microbuilder" deviceset="CP2104" device="" value="CP2104"/>
<part name="U$11" library="microbuilder" deviceset="GND" device=""/>
<part name="U$12" library="microbuilder" deviceset="GND" device=""/>
<part name="C2" library="microbuilder" deviceset="CAP_CERAMIC" device="_0603MP" value="4.7uF"/>
<part name="U$17" library="microbuilder" deviceset="GND" device=""/>
<part name="U$18" library="microbuilder" deviceset="VBUS" device=""/>
<part name="U$5" library="microbuilder" deviceset="GND" device=""/>
<part name="U$24" library="microbuilder" deviceset="3.3V" device="" value="+3.3V"/>
<part name="USB1" library="pyboard" deviceset="USB" device="_MICRO_RIGHT"/>
<part name="C1" library="microbuilder" deviceset="CAP_CERAMIC" device="_0603MP" value="1uF"/>
<part name="C3" library="microbuilder" deviceset="CAP_CERAMIC" device="_0603MP" value="4.7uF"/>
<part name="U$6" library="microbuilder" deviceset="GND" device=""/>
<part name="R1" library="microbuilder" deviceset="RESISTOR" device="_0603MP" value="220R"/>
<part name="R4" library="microbuilder" deviceset="RESISTOR" device="_0603MP" value="220R"/>
<part name="CHG2" library="microbuilder" deviceset="LED" device="0603_NOOUTLINE" value="蓝色LED"/>
<part name="CHG3" library="microbuilder" deviceset="LED" device="0603_NOOUTLINE" value="蓝色LED"/>
<part name="U$9" library="microbuilder" deviceset="3.3V" device="" value="+3.3V"/>
<part name="U$10" library="microbuilder" deviceset="3.3V" device="" value="+3.3V"/>
<part name="U$7" library="openmv" deviceset="OPENMV-LOGO" device=""/>
<part name="U$8" library="singtown" deviceset="SINGTOWN_LOGO" device=""/>
</parts>
<sheets>
<sheet>
<plain>
<wire x1="302.26" y1="127" x2="302.26" y2="0" width="0.1524" layer="94"/>
<wire x1="302.26" y1="0" x2="0" y2="0" width="0.1524" layer="94"/>
<text x="294.64" y="7.62" size="2.54" layer="94" ratio="12">2</text>
<wire x1="302.26" y1="127" x2="0" y2="127" width="0.1524" layer="94"/>
<wire x1="0" y1="127" x2="0" y2="0" width="0.1524" layer="94"/>
<text x="213.36" y="119.38" size="1.778" layer="94">USB TO SERIAL CONVERTER</text>
</plain>
<instances>
<instance part="FRAME1" gate="G$2" x="200.66" y="0"/>
<instance part="GND4" gate="1" x="68.58" y="45.72"/>
<instance part="U$2" gate="G$1" x="96.52" y="73.66"/>
<instance part="U2" gate="G$1" x="228.6" y="83.82"/>
<instance part="U$11" gate="G$1" x="195.58" y="63.5"/>
<instance part="U$12" gate="G$1" x="210.82" y="83.82"/>
<instance part="C2" gate="G$1" x="205.74" y="93.98"/>
<instance part="U$17" gate="G$1" x="205.74" y="88.9"/>
<instance part="U$18" gate="G$1" x="198.12" y="83.82"/>
<instance part="U2" gate="G$2" x="269.24" y="71.12"/>
<instance part="U$5" gate="G$1" x="269.24" y="60.96"/>
<instance part="U$24" gate="G$1" x="205.74" y="109.22"/>
<instance part="USB1" gate="G$1" x="180.34" y="73.66"/>
<instance part="C1" gate="G$1" x="210.82" y="93.98"/>
<instance part="C3" gate="G$1" x="208.28" y="63.5"/>
<instance part="U$6" gate="G$1" x="208.28" y="58.42"/>
<instance part="R1" gate="G$1" x="147.32" y="86.36" rot="R270"/>
<instance part="R4" gate="G$1" x="157.48" y="86.36" rot="R270"/>
<instance part="CHG2" gate="G$1" x="147.32" y="73.66" rot="R270"/>
<instance part="CHG3" gate="G$1" x="157.48" y="76.2" rot="R270"/>
<instance part="U$9" gate="G$1" x="147.32" y="96.52"/>
<instance part="U$10" gate="G$1" x="157.48" y="93.98"/>
<instance part="U$7" gate="G$1" x="218.44" y="30.48"/>
<instance part="U$8" gate="G$1" x="246.38" y="27.94"/>
</instances>
<busses>
</busses>
<nets>
<net name="GND" class="0">
<segment>
<wire x1="78.74" y1="58.42" x2="68.58" y2="58.42" width="0.1524" layer="91"/>
<pinref part="GND4" gate="1" pin="GND"/>
<wire x1="68.58" y1="58.42" x2="68.58" y2="48.26" width="0.1524" layer="91"/>
<pinref part="U$2" gate="G$1" pin="GND"/>
</segment>
<segment>
<pinref part="U$11" gate="G$1" pin="GND"/>
<wire x1="187.96" y1="68.58" x2="195.58" y2="68.58" width="0.1524" layer="91"/>
<wire x1="195.58" y1="68.58" x2="195.58" y2="66.04" width="0.1524" layer="91"/>
<pinref part="USB1" gate="G$1" pin="SLD"/>
<wire x1="187.96" y1="68.58" x2="187.96" y2="66.04" width="0.1524" layer="91"/>
<pinref part="USB1" gate="G$1" pin="GND"/>
<junction x="187.96" y="68.58"/>
</segment>
<segment>
<pinref part="U2" gate="G$1" pin="GND"/>
<pinref part="U$12" gate="G$1" pin="GND"/>
<wire x1="213.36" y1="88.9" x2="210.82" y2="88.9" width="0.1524" layer="91"/>
<wire x1="210.82" y1="88.9" x2="210.82" y2="86.36" width="0.1524" layer="91"/>
<pinref part="C1" gate="G$1" pin="2"/>
<wire x1="210.82" y1="91.44" x2="210.82" y2="88.9" width="0.1524" layer="91"/>
<junction x="210.82" y="88.9"/>
</segment>
<segment>
<pinref part="C2" gate="G$1" pin="2"/>
<pinref part="U$17" gate="G$1" pin="GND"/>
</segment>
<segment>
<pinref part="U2" gate="G$2" pin="TP"/>
<pinref part="U$5" gate="G$1" pin="GND"/>
</segment>
<segment>
<pinref part="C3" gate="G$1" pin="2"/>
<pinref part="U$6" gate="G$1" pin="GND"/>
</segment>
</net>
<net name="SSEL" class="0">
<segment>
<pinref part="U$2" gate="G$1" pin="SSEL"/>
<wire x1="114.3" y1="83.82" x2="127" y2="83.82" width="0.1524" layer="91"/>
<label x="116.84" y="83.82" size="1.778" layer="95"/>
</segment>
</net>
<net name="SCLK" class="0">
<segment>
<pinref part="U$2" gate="G$1" pin="SCLK"/>
<wire x1="114.3" y1="81.28" x2="127" y2="81.28" width="0.1524" layer="91"/>
<label x="116.84" y="81.28" size="1.778" layer="95"/>
</segment>
</net>
<net name="MISO" class="0">
<segment>
<pinref part="U$2" gate="G$1" pin="MISO"/>
<wire x1="114.3" y1="78.74" x2="127" y2="78.74" width="0.1524" layer="91"/>
<label x="116.84" y="78.74" size="1.778" layer="95"/>
</segment>
</net>
<net name="MOSI" class="0">
<segment>
<pinref part="U$2" gate="G$1" pin="MOSI"/>
<wire x1="114.3" y1="76.2" x2="127" y2="76.2" width="0.1524" layer="91"/>
<label x="116.84" y="76.2" size="1.778" layer="95"/>
</segment>
</net>
<net name="N$11" class="0">
<segment>
<pinref part="U$2" gate="G$1" pin="ADC/DAC"/>
<wire x1="114.3" y1="58.42" x2="127" y2="58.42" width="0.1524" layer="91"/>
<label x="116.84" y="58.42" size="1.778" layer="95"/>
</segment>
</net>
<net name="VBUS" class="0">
<segment>
<pinref part="U2" gate="G$1" pin="VBUS"/>
<wire x1="187.96" y1="78.74" x2="198.12" y2="78.74" width="0.1524" layer="91"/>
<wire x1="198.12" y1="78.74" x2="208.28" y2="78.74" width="0.1524" layer="91"/>
<pinref part="U$18" gate="G$1" pin="VBUS"/>
<wire x1="208.28" y1="78.74" x2="213.36" y2="78.74" width="0.1524" layer="91"/>
<wire x1="198.12" y1="78.74" x2="198.12" y2="81.28" width="0.1524" layer="91"/>
<junction x="198.12" y="78.74"/>
<pinref part="USB1" gate="G$1" pin="5V"/>
<pinref part="U2" gate="G$1" pin="REGIN"/>
<wire x1="213.36" y1="99.06" x2="210.82" y2="99.06" width="0.1524" layer="91"/>
<wire x1="210.82" y1="99.06" x2="208.28" y2="99.06" width="0.1524" layer="91"/>
<wire x1="208.28" y1="99.06" x2="208.28" y2="78.74" width="0.1524" layer="91"/>
<junction x="208.28" y="78.74"/>
<pinref part="C1" gate="G$1" pin="1"/>
<junction x="210.82" y="99.06"/>
</segment>
</net>
<net name="3.3V" class="0">
<segment>
<pinref part="C2" gate="G$1" pin="1"/>
<wire x1="205.74" y1="101.6" x2="205.74" y2="99.06" width="0.1524" layer="91"/>
<junction x="205.74" y="101.6"/>
<pinref part="U2" gate="G$1" pin="VDD"/>
<wire x1="213.36" y1="101.6" x2="210.82" y2="101.6" width="0.1524" layer="91"/>
<wire x1="210.82" y1="101.6" x2="205.74" y2="101.6" width="0.1524" layer="91"/>
<wire x1="205.74" y1="101.6" x2="205.74" y2="104.14" width="0.1524" layer="91"/>
<pinref part="U$24" gate="G$1" pin="3.3V"/>
<pinref part="U2" gate="G$1" pin="VIO"/>
<wire x1="205.74" y1="104.14" x2="205.74" y2="106.68" width="0.1524" layer="91"/>
<wire x1="213.36" y1="104.14" x2="205.74" y2="104.14" width="0.1524" layer="91"/>
<wire x1="205.74" y1="101.6" x2="205.74" y2="104.14" width="0.1524" layer="91"/>
<junction x="205.74" y="104.14"/>
</segment>
<segment>
<pinref part="R1" gate="G$1" pin="1"/>
<pinref part="U$9" gate="G$1" pin="3.3V"/>
<wire x1="147.32" y1="93.98" x2="147.32" y2="91.44" width="0.1524" layer="91"/>
</segment>
<segment>
<pinref part="R4" gate="G$1" pin="1"/>
<pinref part="U$10" gate="G$1" pin="3.3V"/>
</segment>
</net>
<net name="RTS" class="0">
<segment>
<wire x1="256.54" y1="63.5" x2="243.84" y2="63.5" width="0.1524" layer="91"/>
<pinref part="U2" gate="G$1" pin="RTS"/>
<label x="246.38" y="63.5" size="1.778" layer="95"/>
</segment>
</net>
<net name="DTR" class="0">
<segment>
<pinref part="U2" gate="G$1" pin="DTR"/>
<wire x1="243.84" y1="73.66" x2="256.54" y2="73.66" width="0.1524" layer="91"/>
<label x="246.38" y="73.66" size="1.778" layer="95"/>
</segment>
</net>
<net name="N$5" class="0">
<segment>
<pinref part="USB1" gate="G$1" pin="D-"/>
<wire x1="187.96" y1="76.2" x2="195.58" y2="76.2" width="0.1524" layer="91"/>
<wire x1="195.58" y1="76.2" x2="195.58" y2="73.66" width="0.1524" layer="91"/>
<pinref part="U2" gate="G$1" pin="D-"/>
<wire x1="195.58" y1="73.66" x2="213.36" y2="73.66" width="0.1524" layer="91"/>
</segment>
</net>
<net name="N$13" class="0">
<segment>
<pinref part="USB1" gate="G$1" pin="D+"/>
<wire x1="187.96" y1="73.66" x2="193.04" y2="73.66" width="0.1524" layer="91"/>
<wire x1="193.04" y1="73.66" x2="193.04" y2="71.12" width="0.1524" layer="91"/>
<wire x1="193.04" y1="71.12" x2="203.2" y2="71.12" width="0.1524" layer="91"/>
<wire x1="203.2" y1="71.12" x2="203.2" y2="76.2" width="0.1524" layer="91"/>
<pinref part="U2" gate="G$1" pin="D+"/>
<wire x1="203.2" y1="76.2" x2="213.36" y2="76.2" width="0.1524" layer="91"/>
</segment>
</net>
<net name="RST" class="0">
<segment>
<pinref part="U2" gate="G$1" pin="#RST"/>
<wire x1="251.46" y1="104.14" x2="243.84" y2="104.14" width="0.1524" layer="91"/>
<label x="246.38" y="104.14" size="1.778" layer="95"/>
</segment>
</net>
<net name="N$14" class="0">
<segment>
<pinref part="U2" gate="G$1" pin="VPP"/>
<pinref part="C3" gate="G$1" pin="1"/>
<wire x1="213.36" y1="68.58" x2="208.28" y2="68.58" width="0.1524" layer="91"/>
</segment>
</net>
<net name="GPIO0" class="0">
<segment>
<pinref part="U2" gate="G$1" pin="GPIO0/TXLED"/>
<wire x1="243.84" y1="91.44" x2="256.54" y2="91.44" width="0.1524" layer="91"/>
<label x="251.46" y="91.44" size="1.778" layer="95"/>
</segment>
</net>
<net name="GPIO1" class="0">
<segment>
<pinref part="U2" gate="G$1" pin="GPIO1/RXLED"/>
<wire x1="243.84" y1="88.9" x2="256.54" y2="88.9" width="0.1524" layer="91"/>
<label x="251.46" y="88.9" size="1.778" layer="95"/>
</segment>
</net>
<net name="GPIO2" class="0">
<segment>
<pinref part="U2" gate="G$1" pin="GPIO2"/>
<wire x1="243.84" y1="86.36" x2="256.54" y2="86.36" width="0.1524" layer="91"/>
<label x="251.46" y="86.36" size="1.778" layer="95"/>
</segment>
</net>
<net name="GPIO3" class="0">
<segment>
<pinref part="U2" gate="G$1" pin="GPIO3"/>
<wire x1="243.84" y1="83.82" x2="256.54" y2="83.82" width="0.1524" layer="91"/>
<label x="251.46" y="83.82" size="1.778" layer="95"/>
</segment>
</net>
<net name="#SUSPEND" class="0">
<segment>
<pinref part="U2" gate="G$1" pin="#SUSPEND"/>
<wire x1="243.84" y1="99.06" x2="256.54" y2="99.06" width="0.1524" layer="91"/>
<label x="251.46" y="99.06" size="1.778" layer="95"/>
</segment>
</net>
<net name="SUSPEND" class="0">
<segment>
<pinref part="U2" gate="G$1" pin="SUSPEND"/>
<wire x1="243.84" y1="96.52" x2="256.54" y2="96.52" width="0.1524" layer="91"/>
<label x="251.46" y="96.52" size="1.778" layer="95"/>
</segment>
</net>
<net name="CTS" class="0">
<segment>
<pinref part="U2" gate="G$1" pin="CTS"/>
<wire x1="243.84" y1="60.96" x2="256.54" y2="60.96" width="0.1524" layer="91"/>
<label x="246.38" y="60.96" size="1.778" layer="95"/>
</segment>
</net>
<net name="RI" class="0">
<segment>
<pinref part="U2" gate="G$1" pin="RI"/>
<wire x1="243.84" y1="78.74" x2="256.54" y2="78.74" width="0.1524" layer="91"/>
<label x="246.38" y="78.74" size="1.778" layer="95"/>
</segment>
</net>
<net name="DCD" class="0">
<segment>
<pinref part="U2" gate="G$1" pin="DCD"/>
<wire x1="243.84" y1="76.2" x2="256.54" y2="76.2" width="0.1524" layer="91"/>
<label x="246.38" y="76.2" size="1.778" layer="95"/>
</segment>
</net>
<net name="DSR" class="0">
<segment>
<pinref part="U2" gate="G$1" pin="DSR"/>
<wire x1="243.84" y1="71.12" x2="256.54" y2="71.12" width="0.1524" layer="91"/>
<label x="246.38" y="71.12" size="1.778" layer="95"/>
</segment>
</net>
<net name="N$19" class="0">
<segment>
<pinref part="U2" gate="G$1" pin="TXD"/>
<wire x1="243.84" y1="68.58" x2="261.62" y2="68.58" width="0.1524" layer="91"/>
<wire x1="261.62" y1="68.58" x2="261.62" y2="43.18" width="0.1524" layer="91"/>
<wire x1="261.62" y1="43.18" x2="160.02" y2="43.18" width="0.1524" layer="91"/>
<pinref part="U$2" gate="G$1" pin="RXD/SDA"/>
<wire x1="129.54" y1="60.96" x2="114.3" y2="60.96" width="0.1524" layer="91"/>
<wire x1="129.54" y1="60.96" x2="157.48" y2="60.96" width="0.1524" layer="91"/>
<wire x1="157.48" y1="60.96" x2="160.02" y2="60.96" width="0.1524" layer="91"/>
<wire x1="160.02" y1="60.96" x2="160.02" y2="43.18" width="0.1524" layer="91"/>
<pinref part="CHG3" gate="G$1" pin="C"/>
<wire x1="157.48" y1="73.66" x2="157.48" y2="60.96" width="0.1524" layer="91"/>
<junction x="157.48" y="60.96"/>
</segment>
</net>
<net name="N$23" class="0">
<segment>
<pinref part="CHG2" gate="G$1" pin="A"/>
<pinref part="R1" gate="G$1" pin="2"/>
<wire x1="147.32" y1="81.28" x2="147.32" y2="78.74" width="0.1524" layer="91"/>
</segment>
</net>
<net name="N$24" class="0">
<segment>
<pinref part="CHG3" gate="G$1" pin="A"/>
<pinref part="R4" gate="G$1" pin="2"/>
</segment>
</net>
<net name="N$25" class="0">
<segment>
<pinref part="CHG2" gate="G$1" pin="C"/>
<wire x1="147.32" y1="71.12" x2="147.32" y2="63.5" width="0.1524" layer="91"/>
<pinref part="U$2" gate="G$1" pin="TXD/SCL"/>
<wire x1="114.3" y1="63.5" x2="147.32" y2="63.5" width="0.1524" layer="91"/>
<wire x1="147.32" y1="63.5" x2="162.56" y2="63.5" width="0.1524" layer="91"/>
<junction x="147.32" y="63.5"/>
<wire x1="162.56" y1="63.5" x2="162.56" y2="48.26" width="0.1524" layer="91"/>
<wire x1="162.56" y1="48.26" x2="256.54" y2="48.26" width="0.1524" layer="91"/>
<wire x1="256.54" y1="48.26" x2="259.08" y2="48.26" width="0.1524" layer="91"/>
<wire x1="259.08" y1="48.26" x2="259.08" y2="66.04" width="0.1524" layer="91"/>
<wire x1="259.08" y1="66.04" x2="256.54" y2="66.04" width="0.1524" layer="91"/>
<pinref part="U2" gate="G$1" pin="RXD"/>
<wire x1="256.54" y1="66.04" x2="243.84" y2="66.04" width="0.1524" layer="91"/>
</segment>
</net>
</nets>
</sheet>
</sheets>
</schematic>
</drawing>
<compatibility>
<note version="6.3" minversion="6.2.2" severity="warning">
Since Version 6.2.2 text objects can contain more than one line,
which will not be processed correctly with this version.
</note>
<note version="8.2" severity="warning">
Since Version 8.2, EAGLE supports online libraries. The ids
of those online libraries will not be understood (or retained)
with this version.
</note>
<note version="8.3" severity="warning">
Since Version 8.3, EAGLE supports URNs for individual library
assets (packages, symbols, and devices). The URNs of those assets
will not be understood (or retained) with this version.
</note>
</compatibility>
</eagle>
